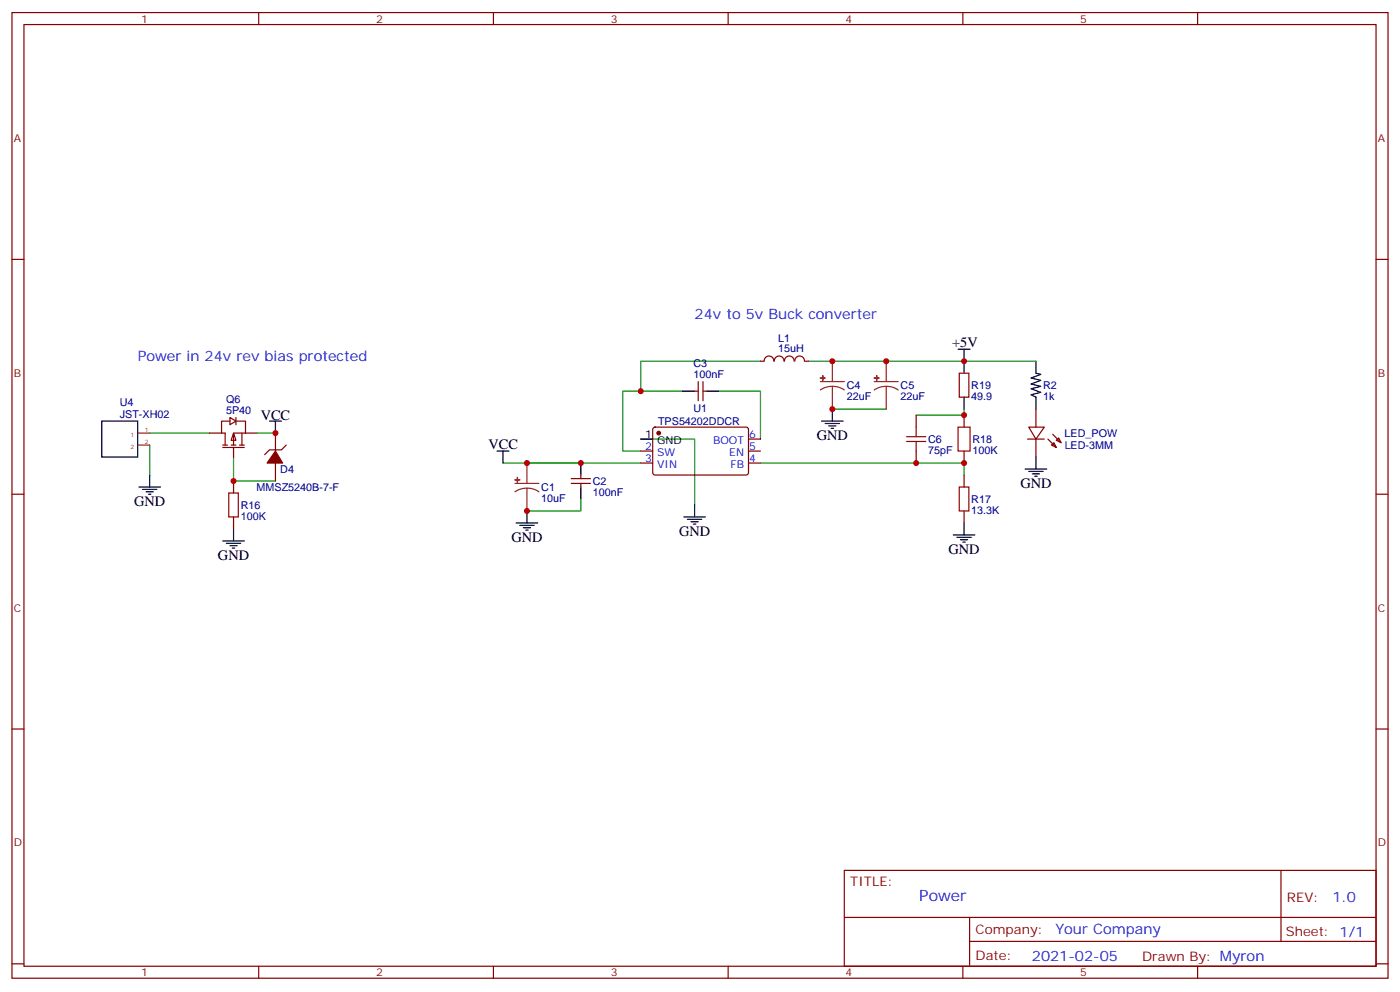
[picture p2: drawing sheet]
<svg xmlns="http://www.w3.org/2000/svg" width="412mm" height="292mm" viewBox="0 0 412 292" stroke-linecap="round" stroke-linejoin="round" font-family="sans-serif">
<g fill="none" stroke="#870000" stroke-width=".35">
<path d="M3.5 3.7h405.4v284.3h-405.4zM7.1 7.2h398.2v277.3h-398.2zM76.2 3.7v3.5M145.3 3.7v3.5M214.5 3.7v3.5M283.6 3.7v3.5M352.8 3.7v3.5M3.5 76.4h3.6M405.3 76.4h3.6M204.6 115.2h1.1M205.7 112.4v5.6M207.1 112.4v5.6"/>
<path d="M207.1 115.2h1M224 106.4h1.1M225.1 106.3a1.41 1.41 0 0 1 1.4-1.5 1.41 1.41 0 0 1 1.4 1.5M228.1 106.3a1.41 1.41 0 0 1 1.4-1.5 1.41 1.41 0 0 1 1.4 1.5M231.1 106.3a1.41 1.41 0 0 1 1.4-1.5 1.41 1.41 0 0 1 1.4 1.5M234.1 106.3a1.41 1.41 0 0 1 1.4-1.5 1.41 1.41 0 0 1 1.4 1.5M237.1 106.4h1M282.6 109.9h2.8v7h-2.8zM171.1 139.9v1M188.7 132.8h3.6M188.7 136.3h3.6M192.5 126l.5-.2h27.1l.4 .7-.1 12.9-.6 .5-27.1-.1-.4-.6v-12.7z"/>
<path d="M220.5 132.8h3.5M220.5 136.3h3.5M220.5 129.3h3.5M269.9 122.2v3.6M269.9 132.8v3.5M284 122.2v3.6M284 132.8v3.5M284 139.9v3.5M3.5 145.5h3.6M168.3 140.9h5.6M168.3 142.3h5.6M171.1 142.3v1.1"/>
<path d="M284 150.5v3.5M405.3 145.5h3.6M3.5 214.7h3.6M405.3 214.7h3.6M248.7 256.3h156.6v28.2h-156.6zM377.3 256.3v20.9M248.7 270.1h156.5M285.6 277.2h119.6M285.6 270.1v14.2M3.5 283.8h3.6M76.2 284.5v3.5M145.3 284.5v3.5"/>
<path d="M214.5 284.5v3.5M283.6 284.5v3.5M352.8 284.5v3.5M405.3 283.8h3.6"/>
</g>
<g fill="none" stroke="#000" stroke-width=".35">
<path d="M201.1 115.2h3.5M208.1 115.2h3.6M282.2 102.8h3.6M284 102.8v7.1M284 116.9v3.6M146.4 132.8h3.5M148.2 132.8v3.5M171.1 136.3v3.6M188.7 129.3h3.6M242 124h6.4M243.1 124.7h4.2M244.1 125.4h2.1"/>
<path d="M244.8 126.1h.7M245.2 120.5v3.5M152 154h6.4M153.1 154.7h4.2M154.2 155.4h2.1M154.9 156.1h.7M155.2 150.5v3.5M171.1 143.4v3.5M201.4 152.2h6.4M202.5 152.9h4.2M203.6 153.6h2.1M204.3 154.3h.7"/>
<path d="M204.6 148.7v3.5M280.8 157.5h6.4M281.9 158.2h4.2M282.9 158.9h2.1M283.6 159.6h.7M284 154v3.5"/>
</g>
<path d="M201.1 115.2h-17.7v17.6h5.3M211.7 115.2h12.3v14.1M224 106.4h-35.3v8.8M238.1 106.4h45.9M44.1 127.5h17.6M68.8 134.6v7h12.3M148.2 136.3h40.5M188.7 129.3h15.9v19.4M224 136.3h60v3.6M245.2 120.5h15.9M284 120.5v1.7h-14.1M171.1 146.9v3.6h-15.9" fill="none" stroke="#008700" stroke-width=".35"/>
<path d="M267.1 128.6h5.6M267.1 130h5.6M269.9 125.8v2.8M269.9 130v2.8M282.2 125.8h3.6v7h-3.6zM282.6 143.4h2.8v7.1h-2.8z" fill="none" stroke="#a10000" stroke-width=".35"/>
<g fill="none" stroke="#8c2424" stroke-width=".35">
<path d="M241.7 112.4h7M245.2 113.8l1.8 .2 1.7 .8M245.2 113.8l-1.9 .2-1.6 .8M245.2 106.4v6M245.2 113.8v6.7M257.5 112.4h7.1M261.1 113.8l1.8 .2 1.7 .8M261.1 113.8l-1.9 .2-1.7 .8M261.1 106.4v6M261.1 113.8v6.7M155.2 136.3v6M151.7 142.3h7"/>
<path d="M155.2 143.8l-1.8 .2-1.7 .8M155.2 143.8l1.9 .2 1.6 .8M155.2 143.8v6.7"/>
</g>
<g fill="#8c2424" stroke="#8c2424" stroke-width=".35">
<path d="M257.5 111.3h1.4z"/>
<path d="M258.2 110.6l.1 1.4z"/>
<path d="M241.7 111.3h1.4z"/>
<path d="M242.4 110.6v1.4z"/>
<path d="M152.4 140.6v1.4z"/>
<path d="M151.7 141.3h1.4z"/>
</g>
<circle cx="194" cy="127.5" r=".53" fill="#870000" stroke="#870000" stroke-width=".35"/>
<path d="M68.8 127.5l.7 2.1h-1.4z" fill="#fff" stroke="#870000" stroke-width=".35"/>
<g fill="none" stroke="#870000" stroke-width=".35">
<path d="M61.7 127.5h3.6M65.6 131.8h6.4M65.6 131.1h1.4M67.7 122.9l1.8 1.1-1.8 1.1zM67.7 124h-2.4v3.5h1v3.6M68.1 131.1h1.4M68.8 131.8v2.8M69.5 124h2.8v3.5M69.5 122.9v2.2M70.6 131.1h1.4M71.3 127.5v3.6M72.3 127.5h-3.5v3.6"/>
<path d="M72.3 127.5h3.5M81.1 127.5v5.3M81.1 136.3v5.3M84.3 131.1l-1.4 1.4h-3.5l-1.4 1.4M302.7 129.3h4.9M303 125.8h4.6l-2.4 3.5zM305.2 120.5v5.3M305.2 129.3v5.3M308.7 129.3l2.4 2.5M310.1 127.9l2.5 2.5M310.4 130.4l.7 1.4-1.4-.7zM311.1 129.6l.8-.7 .7 1.5z"/>
<path d="M68.8 141.6v3.6M68.8 152.2v3.6"/>
</g>
<path d="M284 106.4h21.2M44.1 131.1v8.8M75.8 127.5h5.3" fill="none" stroke="#008700" stroke-width=".35"/>
<g fill="none" stroke="#000" stroke-width=".35">
<path d="M305.2 106.4v3.5l1.4 .3-2.9 1.1 2.9 .7-2.9 1.1 2.9 .7-2.9 .7 2.9 1-2.9 .7 1.5 .7v3.6M30 124h10.6v10.6h-10.6zM44.1 139.9v3.5M79.4 124h3.5M81.1 124v3.5M302 138.1h6.3M303 138.8h4.3M304.1 139.5h2.1M305.2 134.6v3.5M40.9 143.4h6.4M42 144.1h4.2M43 144.8h2.2"/>
<path d="M43.7 145.5h.7M65.6 159.3h6.4M66.7 160h4.2M68.8 155.8v3.5M304.8 140.2h.7M67.7 160.7h2.1M68.4 161.4h.7"/>
</g>
<path d="M81.1 132.8l2.2 3.5h-4.6z" fill="#870000" stroke="#870000" stroke-width=".35"/>
<path d="M67.4 145.2h2.8v7h-2.8z" fill="none" stroke="#a10000" stroke-width=".35"/>
<path d="M40.6 131.1h3.5M40.6 127.5h3.5" fill="none" stroke="#8c2424" stroke-width=".35"/>
<g fill="#c00">
<circle cx="269.9" cy="136.3" r=".88"/>
<circle cx="284" cy="136.3" r=".88"/>
<circle cx="284" cy="122.2" r=".88"/>
<circle cx="284" cy="106.4" r=".88"/>
<circle cx="245.2" cy="120.5" r=".88"/>
<circle cx="261.1" cy="106.4" r=".88"/>
<circle cx="245.2" cy="106.4" r=".88"/>
<circle cx="188.7" cy="115.2" r=".88"/>
<circle cx="155.2" cy="150.5" r=".88"/>
<circle cx="171.1" cy="136.3" r=".88"/>
<circle cx="155.2" cy="136.3" r=".88"/>
<circle cx="68.8" cy="141.6" r=".88"/>
<circle cx="81.1" cy="127.5" r=".88"/>
</g>
<text font-size="4.6" fill="#00f" x="270.8" y="265.3">Power</text>
<g font-size="4.2" fill="#00f">
<text x="204.6" y="94">24v to 5v Buck converter</text>
<text x="40.6" y="106.4">Power in 24v rev bias protected</text>
<text x="392.5" y="265.6">1.0</text>
<text x="310.9" y="275.1">Your Company</text>
<text x="304" y="282.9">2021-02-05</text>
</g>
<g font-size="4.2">
<text x="280.5" y="102.1">+5V</text>
<text x="76.8" y="123.6">VCC</text>
<text x="240.6" y="129.6">GND</text>
<text x="143.9" y="132.1">VCC</text>
<text x="300.6" y="143.8">GND</text>
<text x="39.5" y="149">GND</text>
<text x="150.6" y="159.6">GND</text>
<text x="200" y="157.9">GND</text>
<text x="64.2" y="164.9">GND</text>
<text x="279.4" y="163.2">GND</text>
</g>
<g font-size="3.9" fill="#800">
<text x="250.5" y="260.9">TITLE:</text>
<text x="379.1" y="265.6">REV:</text>
<text x="287.4" y="275.1">Company:</text>
<text x="378.7" y="275.7">Sheet: 1/1</text>
<text x="287.4" y="282.8">Date:</text>
<text x="336.4" y="282.8">Drawn By: Myron</text>
</g>
<g font-size="3.2" fill="#800">
<text x="41.6" y="6.7">1</text>
<text x="110.8" y="6.7">2</text>
<text x="179.9" y="6.7">3</text>
<text x="249.1" y="6.7">4</text>
<text x="318.2" y="6.7">5</text>
<text x="4.1" y="41.8">A</text>
<text x="405.9" y="41.8">A</text>
<text x="4.1" y="110.9">B</text>
<text x="405.9" y="110.9">B</text>
<text x="4.1" y="180.1">C</text>
<text x="405.9" y="180.1">C</text>
<text x="4.1" y="249.2">D</text>
<text x="405.9" y="249.2">D</text>
<text x="41.6" y="287.5">1</text>
<text x="110.8" y="287.5">2</text>
<text x="179.9" y="287.5">3</text>
<text x="249.1" y="287.5">4</text>
<text x="318.2" y="287.5">5</text>
</g>
<g font-size="3.2" fill="#000080">
<text x="229.2" y="100.6">L1</text>
<text x="229.2" y="103.8">15uH</text>
<text x="204.3" y="111.3">100nF</text>
<text x="204.3" y="108.1">C3</text>
<text x="35.3" y="119.7">U4</text>
<text x="66.6" y="118.7">Q6</text>
<text x="249.4" y="117.7">22uF</text>
<text x="249.4" y="114.6">C4</text>
<text x="265.3" y="117.7">22uF</text>
<text x="265.3" y="114.6">C5</text>
<text x="286.1" y="117.8">49.9</text>
<text x="286.1" y="114.5">R19</text>
<text x="307.3" y="117.7">1k</text>
<text x="307.3" y="114.7">R2</text>
<text x="35.3" y="122.9">JST-XH02</text>
<text x="66.6" y="121.9">5P40</text>
<text x="193.8" y="125.1">TPS54202DDCR</text>
<text x="204.3" y="121.4">U1</text>
<text x="273.4" y="130.4">C6</text>
<text x="286.5" y="130.4">R18</text>
<text x="313.6" y="128.7">LED_POW</text>
<text x="273.4" y="133.7">75pF</text>
<text x="286.5" y="133.7">100K</text>
<text x="313.6" y="132.2">LED-3MM</text>
<text x="82.6" y="139.3">D4</text>
<text x="174.6" y="142.8">C2</text>
<text x="70.9" y="149.8">R16</text>
<text x="75.6" y="144.5">MMSZ5240B-7-F</text>
<text x="159.5" y="147.7">10uF</text>
<text x="159.5" y="144.6">C1</text>
<text x="174.6" y="146">100nF</text>
<text x="286.1" y="148">R17</text>
<text x="70.9" y="153">100K</text>
<text x="286.1" y="151.3">13.3K</text>
</g>
<g font-size="3.2">
<text x="190.1" y="128.9">1</text>
<text x="193.6" y="130.7">GND</text>
</g>
<g font-size="3.2" fill="#00f">
<text x="210.1" y="130.7">BOOT</text>
<text x="220.7" y="128.9">6</text>
<text x="190.1" y="132.5">2</text>
<text x="190.1" y="136">3</text>
<text x="193.6" y="134.2">SW</text>
<text x="193.6" y="137.8">VIN</text>
<text x="214.8" y="134.2">EN</text>
<text x="215.2" y="137.8">FB</text>
<text x="220.7" y="136">4</text>
<text x="220.7" y="132.5">5</text>
</g>
<g font-size="1.8" fill="#8d2323">
<text x="38.4" y="128.6">1</text>
<text x="42.7" y="130.7">2</text>
<text x="42.7" y="127.2">1</text>
<text x="38.4" y="132.1">2</text>
</g>
</svg>
